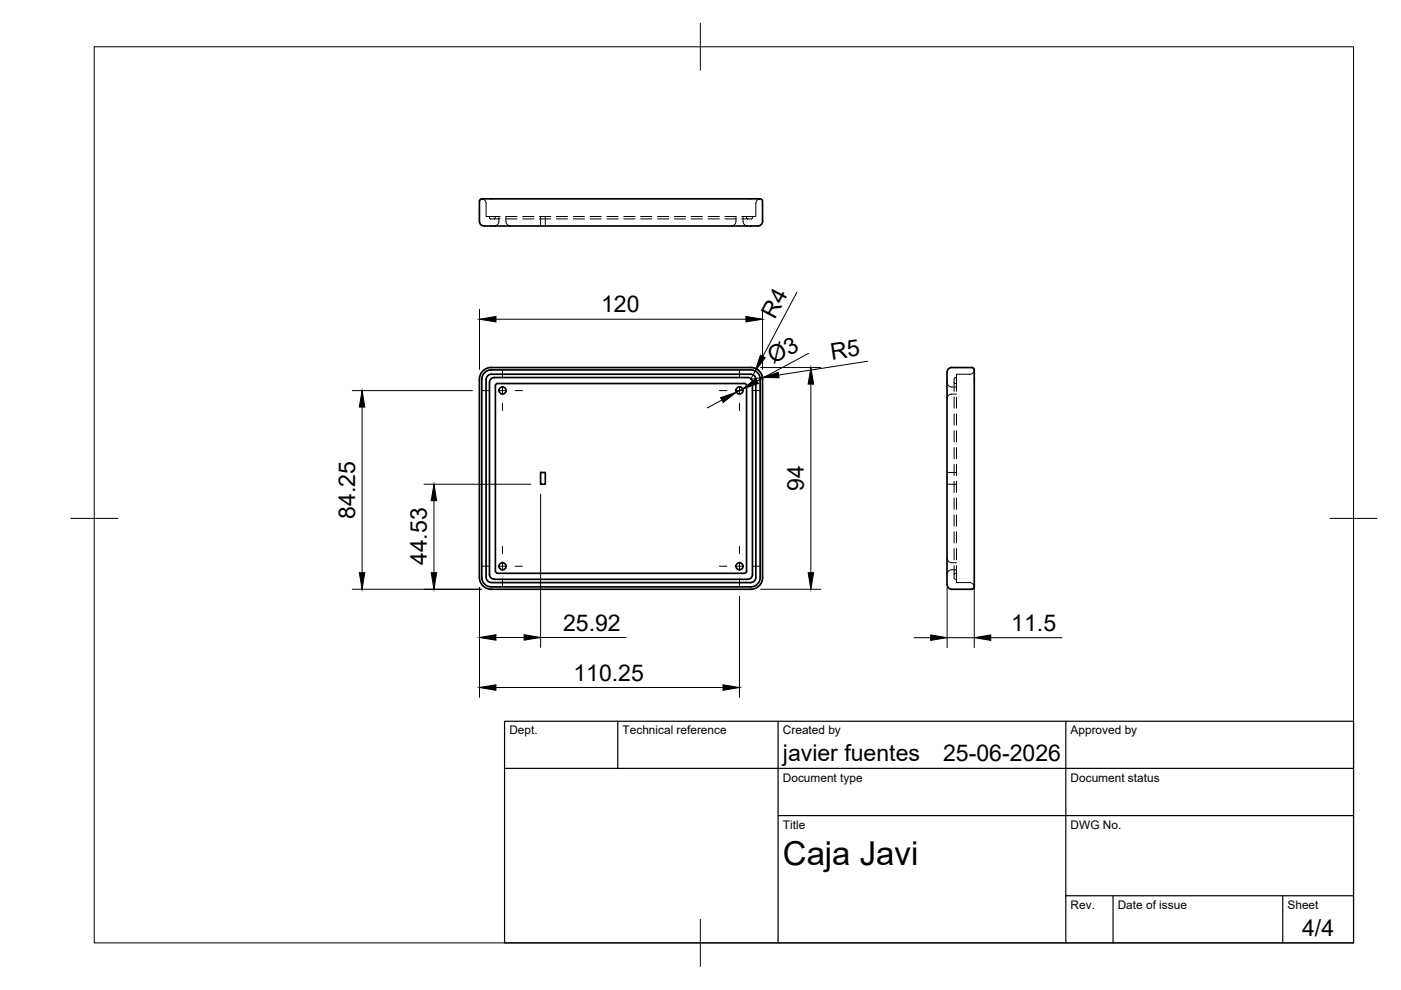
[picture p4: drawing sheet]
<svg xmlns="http://www.w3.org/2000/svg" width="297mm" height="210mm" viewBox="0 0 297 210" stroke-linecap="round" stroke-linejoin="round" font-family="sans-serif">
<!-- layer: Visible -->
<g fill="none" stroke="#000" stroke-width=".36">
<path d="M102.6 47.9h58.1M161.7 46.9v-4.2a1.11 1.11 0 0 0-1.4-.5h-56.9a2.09 2.09 0 0 0-1.7 .2l-.1 4.5a1.01 1.01 0 0 0 1 1M161.7 46.9a1.01 1.01 0 0 1-1 1M104.1 78.4h55.1M104.2 78.4a2 2 0 0 0-2 2v42a2 2 0 0 0 2 2h55a2 2 0 0 0 2-2v-42a1.96 1.96 0 0 0-2-2M103.1 80.4v42M103.1 80.4a1.07 1.07 0 0 1 1-1.1h55.1a1.07 1.07 0 0 1 1.1 1.1v42a1.1 1.1 0 0 1-1.1 1.1h-55a1.07 1.07 0 0 1-1.1-1.1M104.1 80.3l.7-.3h53.7a.97 .97 0 0 1 1 1.1l.1 40.7a1.01 1.01 0 0 1-1.1 1h-53.7a1.01 1.01 0 0 1-1-1v-40.7zM158.3 81.8v39.3M158.3 81.8l-.2-.4-.3-.1h-52.3l-.4 .2-.1 .3v39.3l.3 .4 52.5 .1 .3-.1 .2-.4M161.7 80.4v42M161.7 80.4a2.48 2.48 0 0 0-2.5-2.5h-55a2.51 2.51 0 0 0-2.6 2.5v42a2.51 2.51 0 0 0 2.6 2.5h55a2.51 2.51 0 0 0 2.5-2.5"/>
<path d="M114.6 100.2h1v2.5h-1zM206.6 124.4l-.1 .3-.4 .2h-4.3a1.47 1.47 0 0 1-1-1.8v-43a2.17 2.17 0 0 1 .6-2.1l4.7-.1a1.11 1.11 0 0 1 .5 1.4v45.1"/>
<circle cx="106.5" cy="82.8" r=".75"/>
<circle cx="156.8" cy="82.8" r=".75"/>
<circle cx="106.5" cy="120.1" r=".75"/>
<circle cx="156.8" cy="120.1" r=".75"/>
</g>
<!-- layer: Hidden -->
<g fill="none" stroke="#000" stroke-width=".21">
<path d="M102.2 42.2a.98 .98 0 0 1 .9 1v2.7h2.9M103.8 45.9v.3a.49 .49 0 0 0 .7 .2h.3M104.8 46.4h1.2M105 45.9v.4l-.2 .1M105.8 45.9v1a1 1 0 0 1-1 1M107.2 46.4h2.4M107.2 45.9h2.4M107.3 45.9v1a1 1 0 0 0 1 1M110.8 46.4h2.4M110.8 45.9h2.4M114.4 46.4h2.4M114.4 45.9h2.4"/>
<path d="M114.6 45.9v2M115.6 45.9v2M118 46.4h2.3M118 45.9h2.3M121.5 46.4h2.4M121.5 45.9h2.4M125.1 46.4h2.4M125.1 45.9h2.4M128.7 46.4h2.4M128.7 45.9h2.4M132.2 46.4h2.4M132.2 45.9h2.4"/>
<path d="M135.8 46.4h2.4M135.8 45.9h2.4M139.4 46.4h2.4M139.4 45.9h2.4M143 46.4h2.4M143 45.9h2.4M146.5 46.4h2.4M146.5 45.9h2.4M150.1 46.4h2.4M150.1 45.9h2.4M153.7 46.4h2.4M153.7 45.9h2.4"/>
<path d="M156 45.9v1a1 1 0 0 1-1 1M157.3 46.4h1.2M157.5 45.9v1a1 1 0 0 0 1 1M158.3 45.9v.4l.2 .1M159.5 45.9v.3a.49 .49 0 0 1-.7 .2h-.3M161.2 42.2a.98 .98 0 0 0-.9 1v2.7h-3M206.6 78.4a.98 .98 0 0 1-1.1 .9h-2.7v3.7M200.8 81.1a1 1 0 0 0 1 1h1M202.3 81.1l.2 .2h.3M202.3 81.1v1.9M202.3 84.2v2.3M202.3 87.7v2.4"/>
<path d="M202.3 91.3v2.4M202.3 94.9v2.4M202.3 98.5v2.3M202.8 80h-.3a.74 .74 0 0 0-.2 1.1M202.8 83.6h-1a1 1 0 0 0-1 1M202.8 84.2v2.3M202.8 87.7v2.4M202.8 91.3v2.4M202.8 94.9v2.4M202.8 98.5v2.3M200.8 118.3a1 1 0 0 0 1 1h1M200.8 102.7h2"/>
<path d="M200.8 100.2h2M202.3 119.9v1.9l.2-.2h.3M202.3 102v2.4M202.3 105.6v2.4M202.3 109.2v2.4M202.3 112.7v2.4M202.3 116.3v2.4M202.8 119.9v3.6h2.7a.98 .98 0 0 1 1.1 .9M202.8 102v2.4M202.8 105.6v2.4M202.8 109.2v2.4M202.8 112.7v2.4"/>
<path d="M202.8 116.3v2.4M202.3 121.8v.1a.65 .65 0 0 0 .2 .9h.3M202.8 120.8h-1a1 1 0 0 0-1 1"/>
</g>
<!-- layer: BORDER -->
<path d="M20 9.9h267v190h-267zM148.5 4.9v10M15 109.9h10M282 109.9h10M148.5 194.9v10" fill="none" stroke="#000" stroke-width=".21"/>
<!-- layer: TITLEBLOCK -->
<path d="M107 152.9h180v47h-180zM131 152.9v10M165 152.9v47M226 152.9v47M107 162.9h180M165 172.9h122M226 189.9h61M236 189.9v10M272 189.9v10" fill="none" stroke="#000" stroke-width=".25"/>
<!-- layer: Smart Centers -->
<g fill="none" stroke="#000" stroke-width=".21">
<path d="M106.5 78.6v1.5M156.8 78.6v1.5M102.3 82.8h1.6M105.6 82.8h1.8M106.5 81.9v1.8M106.5 85.5v1.6M109.2 82.8h1.6M152.5 82.8h1.6M155.9 82.8h1.8M156.8 81.9v1.8M156.8 85.5v1.6M159.5 82.8h1.5"/>
<path d="M106.5 115.8v1.6M106.5 119.2v1.8M156.8 115.8v1.6M156.8 119.2v1.8M102.3 120.1h1.6M105.6 120.1h1.8M106.5 122.7v1.6M109.2 120.1h1.6M152.5 120.1h1.6M155.9 120.1h1.8M156.8 122.7v1.6M159.5 120.1h1.5"/>
</g>
<!-- layer: FD_Dimensions -->
<g fill="none" stroke="#000" stroke-width=".21">
<path d="M101.7 65.6v12.7M105.2 67.7h53M160.1 78.7l-.9 1.7 2.4-.4M160.5 78.3a2.51 2.51 0 0 1 1.2 2.1M161.3 77.9h12.7M161.7 65.6v12.7M169 61.9l-7.3 13.7M171.4 74.9l-10.9 5.9M183.9 76.6l-18.8 2.9M74.7 82.8h25.5M76.8 86.3v35.1M153 84.8l-3 1.7"/>
<path d="M157.4 82.5l-1.3 .7M171.9 81.4v40M89.9 102.7h22.6M92 106.2v15.2M114.6 104.8v32.5M74.7 124.9h27.4M101.7 124.5v23.4M105.2 135.2h5.9M114.6 135.2h18.2M156.8 126.4v21.5M161.3 124.9h12.7M193.8 135.2h3.5"/>
<path d="M200.8 124.5v12.8M200.8 135.2h5.8M206.6 124.5v12.8M210.1 135.2h15M105.2 145.8h48.1"/>
</g>
<g fill="#000" stroke="#000" stroke-width=".21">
<path d="M101.7 67.7l3.5-.6v1.2zM158.2 67.1l3.5 .6-3.5 .6zM161.2 75.3l1 .6-2.1 2.8zM161.6 80l3.4-1.1 .2 1.2zM76.8 82.8l.5 3.5h-1.1zM152.8 84.3l3.3-1.1-2.8 2.1zM157.4 82.5l2.9-2.2 .5 1zM171.9 77.9l.6 3.5h-1.2zM92 102.7l.6 3.5h-1.2zM76.2 121.4h1.1l-.5 3.5zM91.4 121.4h1.2l-.6 3.5zM101.7 135.2l3.5-.6v1.1z"/>
<path d="M111.1 134.6l3.5 .6-3.5 .5zM171.3 121.4h1.2l-.6 3.5zM197.3 134.6l3.5 .6-3.5 .6zM206.6 135.2l3.5-.6v1.2zM101.7 145.8l3.5-.6v1.2zM153.3 145.2l3.5 .6-3.5 .6z"/>
</g>
<text font-size="7" x="166" y="183.4">Caja Javi</text>
<g font-size="4.9">
<text x="127.4" y="66.2">120</text>
<text x="164.3" y="67.8" transform="rotate(-62 164.3 67.8)">R4</text>
<text x="163.9" y="77.2" transform="rotate(-28 163.9 77.2)">Ø3</text>
<text x="176.3" y="76.3" transform="rotate(-9 176.3 76.3)">R5</text>
<text x="170.5" y="104.1" transform="rotate(-90 170.5 104.1)">94</text>
<text x="75.3" y="110" transform="rotate(-90 75.3 110)">84.25</text>
<text x="90.5" y="119.8" transform="rotate(-90 90.5 119.8)">44.53</text>
<text x="119.4" y="133.7">25.92</text>
<text x="214.4" y="133.7">11.5</text>
<text x="121.6" y="144.3">110.25</text>
<text x="166" y="161.4">javier fuentes</text>
<text x="200" y="161.4">25-06-2026</text>
<text x="276.1" y="198.6">4/4</text>
</g>
<g font-size="2.5">
<text x="108" y="155.7">Dept.</text>
<text x="132" y="155.7">Technical reference</text>
<text x="166" y="155.7">Created by</text>
<text x="227" y="155.7">Approved by</text>
<text x="166" y="165.7">Document type</text>
<text x="227" y="165.7">Document status</text>
<text x="166" y="175.7">Title</text>
<text x="227" y="175.7">DWG No.</text>
<text x="227" y="192.7">Rev.</text>
<text x="237" y="192.7">Date of issue</text>
<text x="273" y="192.7">Sheet</text>
</g>
</svg>
